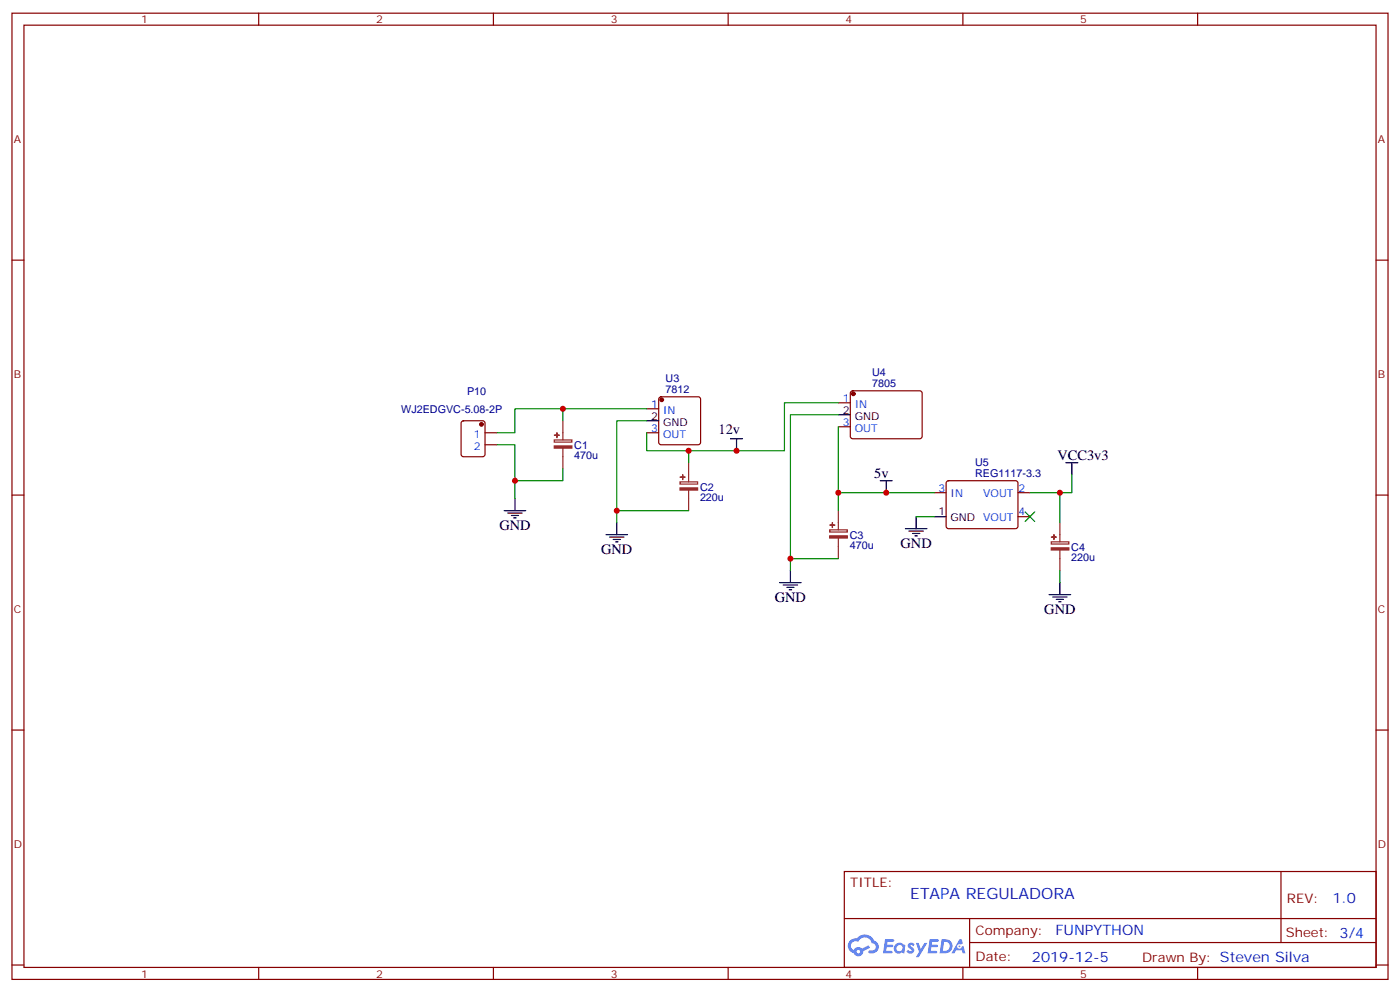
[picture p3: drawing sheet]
<svg xmlns="http://www.w3.org/2000/svg" width="412mm" height="292mm" viewBox="0 0 412 292" stroke-linecap="round" stroke-linejoin="round" font-family="sans-serif">
<g fill="none" stroke="#870000" stroke-width=".35">
<path d="M3.5 3.9h405.4v284.3h-405.4zM7.1 7.4h398.2v277.3h-398.2zM76.2 3.9v3.5M145.3 3.9v3.5M214.5 3.9v3.5M283.6 3.9v3.5M352.8 3.9v3.5M3.5 76.6h3.6M405.3 76.6h3.6M3.5 145.7h3.6M405.3 145.7h3.6M3.5 214.8h3.6"/>
<path d="M405.3 214.8h3.6M248.7 256.5h156.6v28.2h-156.6zM377.3 256.5v20.9M248.7 270.3h156.5M285.6 277.4h119.6M285.6 270.3v14.1M3.5 284h3.6M76.2 284.7v3.5M145.3 284.7v3.5M214.5 284.7v3.5M283.6 284.7v3.5M352.8 284.7v3.5"/>
<path d="M405.3 284h3.6"/>
</g>
<g fill="#5487ff">
<path d="M267.7 277.6a1.22 1.22 0 0 1 1.7 .3l-.4 .6a.47 .47 0 0 0-.3-.4 .47 .47 0 0 0-.5 .2l.1 .2a1.14 1.14 0 0 1 .8 1.8 1.14 1.14 0 0 1-1.9-.1l-.2-.1 .5-.6 .7 .4a.29 .29 0 0 0 .3-.2 .29 .29 0 0 0-.2-.3 1.04 1.04 0 0 1-.6-1.8z"/>
<path d="M260.7 276.4h2.4l.3 .2-.2 .5h-1.8l-.1 .9h1.5l.3 .4-.3 .3h-1.6l-.2 1.1 1.7 .1 .2 .3-.2 .3-2.6 .1z"/>
<path d="M273.8 276.4h2.4l.3 .2-.1 .5h-1.8l-.2 .9h1.6l.3 .4-.4 .3h-1.6l-.1 1.1 1.7 .1 .2 .3-.2 .3h-2.6z"/>
<path d="M282.6 276.4h.7l.3 1.3-.6 .3a.69 .69 0 0 0-1 .2 .69 .69 0 0 0 .4 1 .69 .69 0 0 0 .9-.6l.5-.3 .6 2.2h-.8l-.2-.8h-1.8l-.5 .8h-.8z"/>
<path d="M269.8 277.5h.8l.6 1.8 1.1-1.8h.9l-2.6 4.2h-.8l.9-1.6z"/>
<path d="M277.4 276.4l-.6 4.2h1.3a2.11 2.11 0 0 0 2.5-2.2 2.11 2.11 0 0 0-2.5-2zM278.1 277.1a1.39 1.39 0 0 1 1.7 1.5 1.39 1.39 0 0 1-1.8 1.2h-.3z"/>
<path d="M263.7 278a1.54 1.54 0 0 0-.1 2.2 1.54 1.54 0 0 0 2.2 .1l.6 .3 .3-2.3-.2-.3h-.4a1.49 1.49 0 0 0-2.4 0zM264 279a.94 .94 0 0 1 1.8 0 .94 .94 0 0 1-1.8 0z"/>
<path d="M250.4 276.8a2.18 2.18 0 0 0 1.1 3.7 1.44 1.44 0 0 0 1.6 .9 1.44 1.44 0 0 0 1.2-1.5l2-1-.5-.7-1.9 1a1.47 1.47 0 0 0-2.4 .4 1.39 1.39 0 0 1-.7-1.9 1.39 1.39 0 0 1 2-.5 2.12 2.12 0 0 1 2.2-1.3 2.12 2.12 0 0 1 1.9 1.7 1.14 1.14 0 0 1 1.1 1.4 1.14 1.14 0 0 1-1.7 .7 .43 .43 0 0 0-.5 .4 .43 .43 0 0 0 .4 .5 1.98 1.98 0 0 0 2.5-1.3 1.98 1.98 0 0 0-1.2-2.5 3.1 3.1 0 0 0-5.3-.7l-.9 .1zM252.3 280.1a.55 .55 0 0 1 1.1 0 .55 .55 0 0 1-1.1 0z"/>
<circle cx="282.6" cy="278.5" r=".26"/>
</g>
<g fill="none" stroke="#870000" stroke-width=".35">
<path d="M194.3 117l.4-.2h11l.5 .2 .2 .5v12.7l-.3 .5-.4 .2h-11l-.5-.3-.2-.4v-12.7zM246.9 118.5h3.6M250.7 115.2l.5-.2 20 .1 .4 .6v13l-.7 .4h-20l-.4-.7v-12.7zM136.1 124l.4-.2h5.7l.6 .5 .1 9.4-.5 .7h-5.9l-.6-.5-.1-9.4zM142.9 127.4h3.5M142.9 130.9h3.5M190.5 120.3h3.5M190.5 127.4h3.5M246.9 125.6h3.6M275.2 145h3.5M278.9 141.7l.5-.2h20l.5 .7-.1 12.9-.6 .5-20.1-.1-.4-.6v-12.7zM299.9 145h3.5"/>
<path d="M299.9 152h3.5"/>
</g>
<g fill="#870000" stroke="#870000" stroke-width=".35">
<circle cx="194.9" cy="117.7" r=".53"/>
<circle cx="251.4" cy="115.9" r=".53"/>
<circle cx="141.8" cy="124.9" r=".53"/>
</g>
<g fill="none" stroke="#000" stroke-width=".35">
<path d="M190.5 123.8h3.5M215.2 129.1h3.5M217 129.1v3.5M246.9 122.1h3.6M314 136.2h3.5M315.7 136.2v3.5M148.5 150.3h6.4M149.6 151h4.2M150.6 151.7h2.2M151.3 152.4h.7M151.7 146.8v3.5M178.5 157.3h6.4"/>
<path d="M179.6 158h4.2M180.6 158.8h2.1M181.3 159.5h.7M181.7 153.8v3.5M259.3 141.5h3.5M261.1 141.5v3.5M266.7 155.6h6.3M267.8 156.3h4.2M268.8 157h2.1M269.5 157.7h.7M269.9 152v3.6M275.2 152h3.5"/>
<path d="M229.7 171.4h6.3M230.7 172.2h4.2M231.8 172.9h2.1M232.5 173.6h.7M232.8 167.9v3.5M309 175h6.4M310.1 175.7h4.2M311.1 176.4h2.2M311.9 177.1h.7M312.2 171.4v3.6"/>
</g>
<g fill="#8c2424" stroke="#8c2424" stroke-width=".35">
<path d="M163.3 131.2h5.2v.7h-5.2z"/>
<path d="M163.3 128.1h1.4z"/>
<path d="M164 127.4l.1 1.4z"/>
<path d="M200.3 143.6h5.2v.6h-5.2z"/>
<path d="M200.4 140.4h1.4z"/>
<path d="M201.1 139.7v1.4z"/>
<path d="M309.7 161.2h5.2v.7h-5.2z"/>
<path d="M309.7 158l1.4 .1z"/>
<path d="M310.4 157.3l.1 1.5z"/>
<path d="M244.4 157.7h5.2v.6h-5.2z"/>
<path d="M244.5 154.5l1.4 .1z"/>
<path d="M245.2 153.8v1.4z"/>
</g>
<path d="M163.3 129.5h5.2v.6h-5.2zM165.8 123.8v5.7M165.8 131.9v6M202.8 136.2v5.6M200.3 141.8h5.2v.7h-5.2zM202.8 144.3v6M244.4 155.9h5.2v.7h-5.2zM246.9 150.3v5.6M246.9 158.4v6M309.7 159.5h5.2v.6h-5.2zM312.2 153.8v5.7M312.2 161.9v6" fill="none" stroke="#8c2424" stroke-width=".35"/>
<g fill="none" stroke="#008700" stroke-width=".35">
<path d="M246.9 118.5h-15.8v14.1h-40.6v-5.2M146.4 130.9h5.3v15.9M165.8 137.9v3.6h-14.1M165.8 120.3v3.5M190.5 120.3h-38.8v7.1h-5.3M190.5 123.8h-8.8v30M202.8 132.6v3.6M246.9 122.1h-14.1v45.8M246.9 125.6v19.4h28.3M315.7 139.7v5.3h-12.3M181.7 150.3h21.1M246.9 145v5.3"/>
<path d="M269.9 152h5.3M312.2 145v8.8M232.8 164.4h14.1M312.2 167.9v3.5"/>
</g>
<g fill="#c00">
<circle cx="232.8" cy="164.4" r=".88"/>
<circle cx="181.7" cy="150.3" r=".88"/>
<circle cx="151.7" cy="141.5" r=".88"/>
<circle cx="246.9" cy="145" r=".88"/>
<circle cx="165.8" cy="120.3" r=".88"/>
<circle cx="217" cy="132.6" r=".88"/>
<circle cx="202.8" cy="132.6" r=".88"/>
<circle cx="261.1" cy="145" r=".88"/>
<circle cx="312.2" cy="145" r=".88"/>
</g>
<path d="M302 150.6l2.8 2.9zM304.8 150.6l-2.8 2.9z" fill="#c00" stroke="#008700" stroke-width=".35"/>
<text font-size="4.6" fill="#00f" x="268.1" y="264.6">ETAPA REGULADORA</text>
<g font-size="4.2">
<text x="211.7" y="127.7">12v</text>
<text x="311.5" y="135.5">VCC3v3</text>
<text x="257.5" y="140.8">5v</text>
<text x="147.1" y="155.9">GND</text>
<text x="265.3" y="161.2">GND</text>
<text x="177.1" y="163">GND</text>
<text x="228.2" y="177.1">GND</text>
<text x="307.6" y="180.6">GND</text>
</g>
<g font-size="4.2" fill="#00f">
<text x="392.5" y="265.7">1.0</text>
<text x="310.9" y="275.3">FUNPYTHON</text>
<text x="304" y="283.1">2019-12-5</text>
</g>
<g font-size="3.9" fill="#800">
<text x="250.5" y="261.1">TITLE:</text>
<text x="379.1" y="265.7">REV:</text>
<text x="287.4" y="275.3">Company:</text>
<text x="378.7" y="275.9">Sheet: 3/4</text>
<text x="287.4" y="282.9">Date:</text>
<text x="336.4" y="283">Drawn By: Steven Silva</text>
</g>
<g font-size="3.2" fill="#800">
<text x="41.6" y="6.9">1</text>
<text x="110.8" y="6.9">2</text>
<text x="179.9" y="6.9">3</text>
<text x="249.1" y="6.9">4</text>
<text x="318.2" y="6.9">5</text>
<text x="4.1" y="42">A</text>
<text x="405.9" y="42">A</text>
<text x="4.1" y="111.1">B</text>
<text x="405.9" y="111.1">B</text>
<text x="4.1" y="180.3">C</text>
<text x="405.9" y="180.3">C</text>
<text x="4.1" y="249.4">D</text>
<text x="405.9" y="249.4">D</text>
<text x="41.6" y="287.7">1</text>
<text x="110.8" y="287.7">2</text>
<text x="179.9" y="287.7">3</text>
<text x="249.1" y="287.7">4</text>
<text x="318.2" y="287.7">5</text>
</g>
<g font-size="3.2" fill="#000080">
<text x="196.1" y="112.5">U3</text>
<text x="256.9" y="113.9">7805</text>
<text x="256.9" y="110.8">U4</text>
<text x="137.6" y="116.2">P10</text>
<text x="196.1" y="115.7">7812</text>
<text x="118.2" y="121.5">WJ2EDGVC-5.08-2P</text>
<text x="169.2" y="135.2">470u</text>
<text x="169.2" y="132">C1</text>
<text x="287.2" y="137.2">U5</text>
<text x="287.2" y="140.4">REG1117-3.3</text>
<text x="206.2" y="147.5">220u</text>
<text x="206.2" y="144.4">C2</text>
<text x="250.3" y="161.7">470u</text>
<text x="250.3" y="158.5">C3</text>
<text x="315.6" y="165.2">220u</text>
<text x="315.6" y="162">C4</text>
</g>
<g font-size="3.2" fill="#00f">
<text x="191.8" y="119.9">1</text>
<text x="248.3" y="118.2">1</text>
<text x="251.8" y="119.9">IN</text>
<text x="195.3" y="121.7">IN</text>
<text x="248.3" y="125.2">3</text>
<text x="139.6" y="128.8">1</text>
<text x="191.8" y="127">3</text>
<text x="195.3" y="128.8">OUT</text>
<text x="251.8" y="127">OUT</text>
<text x="139.6" y="132.3">2</text>
<text x="276.5" y="144.6">3</text>
<text x="280" y="146.4">IN</text>
<text x="289.6" y="146.4">VOUT</text>
<text x="300" y="144.6">2</text>
<text x="289.6" y="153.5">VOUT</text>
<text x="300" y="151.7">4</text>
</g>
<g font-size="3.2">
<text x="191.8" y="123.5">2</text>
<text x="195.3" y="125.2">GND</text>
<text x="248.3" y="121.7">2</text>
<text x="251.8" y="123.5">GND</text>
<text x="276.5" y="151.7">1</text>
<text x="280" y="153.5">GND</text>
</g>
</svg>
